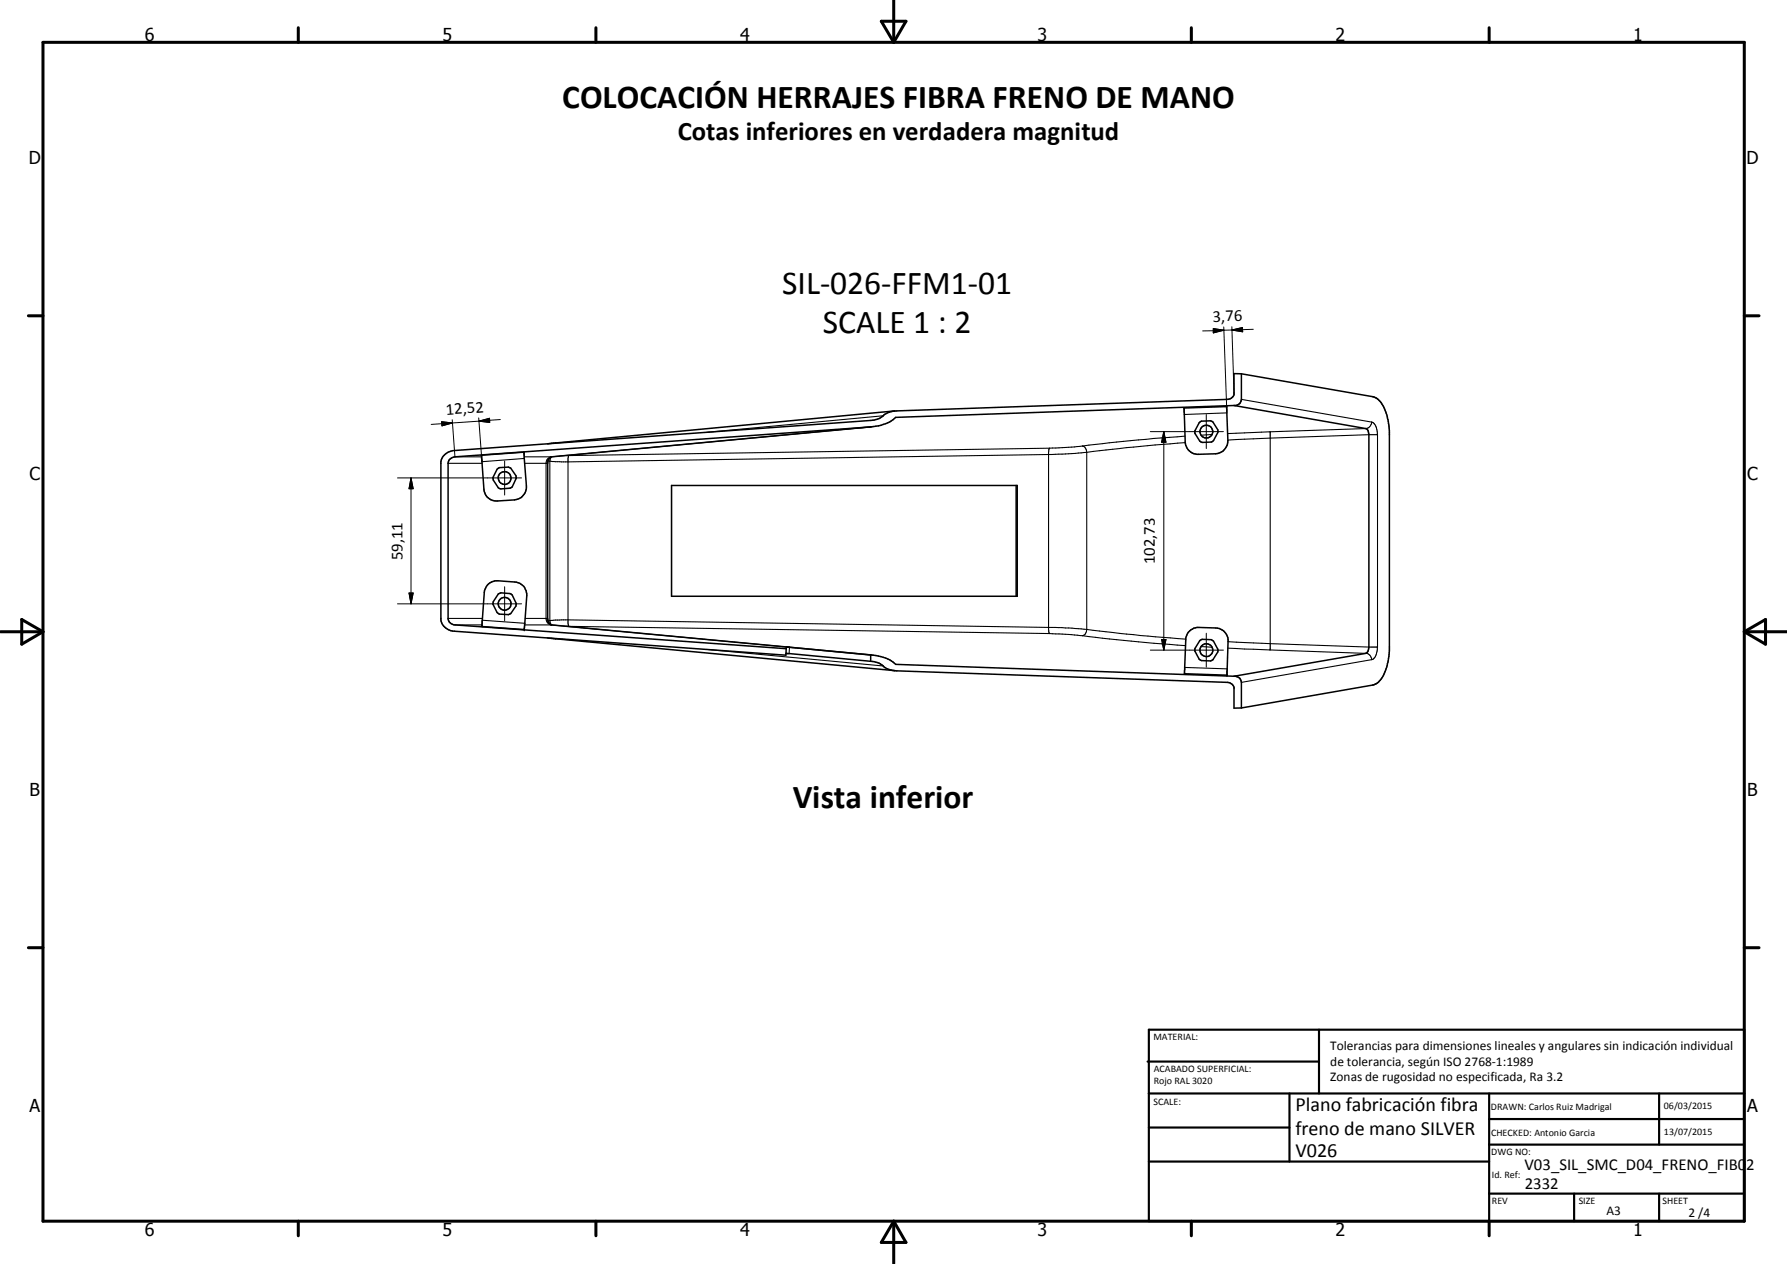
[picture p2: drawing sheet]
<svg xmlns="http://www.w3.org/2000/svg" width="420mm" height="297mm" viewBox="0 0 420 297" stroke-linecap="round" stroke-linejoin="round" font-family="sans-serif">
<g fill="none" stroke="#000" stroke-width=".35">
<path d="M210.4 96.6l-81.7 7.7M278.4 95.9l10-.4 .3 8a3 3 0 0 1-2.9 3.1l-4 .2a3 3 0 0 1-3.1-2.9zM290.1 95.3l-79.5 2.8a9.3 9.3 0 0 1-5.9 2.2l-97.7 7.1-.7 .1a1.45 1.45 0 0 0-.9 1.4v36.4a1.67 1.67 0 0 0 1.6 1.6l77.9 5.5M290.1 95.3l31 5.4 .5 .5 .2 1v49.9l-.2 .9-.5 .5-31 5.4M291.9 87.8h-1.8v4.9l-.6 .9-.9 .3-77.7 2.7a5.3 5.3 0 0 0-3.9 1.6l-1.5 .5-.8 .1-97.9 7.1a3.3 3.3 0 0 0-3.1 2.6v37.2a3.3 3.3 0 0 0 3.1 2.6l78 5.7 .1-1.6M291.9 87.8v6.1a1.48 1.48 0 0 1-1.8 1.4M291.9 87.8l30.8 5.4a5 5 0 0 1 3.2 3.9l.5 2 .3 2.2v51.7a11.7 11.7 0 0 1-2.6 7.3l-1.4 .7-30.8 5.4M116.9 110.3l.5-.4 2.1-.1 .6 .2 1.2 1.8 .1 .3-1 2.3-.5 .3-2.1 .2-.6-.3-1.2-1.8-.1-.6zM123.2 106.3l.6 7.9a3.1 3.1 0 0 1-2.8 3.3l-4 .2a2.98 2.98 0 0 1-3.2-2.7l-.6-8M157.9 114.1h81.3v26h-81.3zM205 100.3l-75.3 7.1-.6 .3-.3 1v36.8l.2 .8 .4 .4 75.6 7.2M238.9 114.1v26"/>
<path d="M114.9 137.2l.7-.4 1.1-.3 4.4 .3a2.97 2.97 0 0 1 2.8 3.2l-.6 8-10-.8 .6-8.3 .5-1.1zM117.2 139.6l.6-.3 2.1 .2 .5 .3 1 2.3-.1 .3-1.2 1.8-.6 .2-2.1-.1-.5-.4-1-1.9 .1-.6zM128.7 149.9l81.7 7.7M184.8 153.6l19.9 1.8M184.9 152.4v-.3h.4l19.4 1.8M204.7 153.9v1.5M204.7 153.9a9 9 0 0 1 5.9 2.2l79.5 2.8M204.7 155.4a4.5 4.5 0 0 1 3.4 1.5l1.4 .6 1.4 .1 77.7 2.8 1.1 .4 .4 .7v4.9h1.8M279.4 148.5l.6-.5a2.68 2.68 0 0 1 1.9-.6l4 .2a2.94 2.94 0 0 1 2.8 3.1l-.2 8-10-.4 .3-8.4zM282.1 150.5l.5-.3 2.2 .1 .5 .4 1.1 2.2-1.2 2.1-.3 .2-.3 .1-2.1-.1-.5-.3-1.1-2.2zM290.1 158.9a1.57 1.57 0 0 1 1.8 1.5v6"/>
<circle cx="118.7" cy="112.3" r="1.5"/>
<circle cx="283.6" cy="101.4" r="1.51"/>
<circle cx="283.7" cy="101.4" r="2.72"/>
<circle cx="118.6" cy="141.9" r="1.51"/>
<circle cx="283.6" cy="152.8" r="1.5"/>
</g>
<g fill="none" stroke="#000" stroke-width=".25">
<path d="M207.7 97.7l-41.6 3.9M288.4 97l-9.9 .4M291.9 93.9l30.6 5.3M322.5 99.2a1.53 1.53 0 0 1-1.4 1.5l-22.5 .8M322.5 99.2l.3 .1a3.2 3.2 0 0 1 1.1 2.9M105.4 108.9h8M107 107.4h6.2M123.3 107.4h6.4M123.3 107.7l-10 .8M123.3 108.9h5.5M128.9 108.3l.4 .1M129.3 108.4v37.4"/>
<path d="M129.7 107.4l-.4 1M130.6 104.1l-.1 .1M133.1 107.1h.7M133.8 107.1l-.2 .6v38.8l.2 .7M204.7 100.3l-75.1 7.1-.9 .5-.2 .4-.1 37 .1 .6 .4 .7 .7 .3 56 5.2-.1 1.5M246.7 105.3l-112.9 1.8M246.7 105.3l-.2 1v41.7l.2 .9M254.5 104.8l-7.8 .5M254.5 104.8l.5 .3 .5 1.2M255.5 106.3l-8.2 .5-113.7 1.7-4.3-.1M255.5 106.3v41.6M278.6 102.5l-12.7 1-11.4 1.3"/>
<path d="M278.7 104l-13.9 1.2-9.3 1.1M285 102.1l-2.6 .2M298.6 101.5l-10 .4M298.6 101.5v51.2M323.9 102.2l-35.2 1.2M323.9 102.2v49.9M105.4 145.3h8M107 146.9h6.3M113.4 145.8l10 .7M123.3 146.9h6.4M123.5 145.3h5.3M129.3 145.8l.4 1.1"/>
<path d="M129.3 145.8l-.4 .1M129.3 145.8l4.3-.1 114.5 1.7 7.4 .5M130.5 150l.1 .1M133.1 147.2h.7M133.8 147.2l112.9 1.7M166.1 152.6l41.6 3.9M246.7 148.9l7.8 .5M254.5 149.4l15 1.6 9.2 .7M255.5 147.9l-.3 1.1-.7 .4M255.5 147.9l12.7 1.5 10.6 .8M278.5 156.8l10 .4M282.4 151.9l2.6 .2"/>
<path d="M288.7 152.3l9.9 .4M288.7 150.8l35.2 1.3M298.6 152.7l22.5 .8a1.45 1.45 0 0 1 1.4 1.5M298.6 152.7h.1M322.5 155l-30.6 5.4M323.9 152.1l-.1 .5a3.6 3.6 0 0 1-.9 2.3l-.4 .1"/>
</g>
<g fill="#000">
<circle cx="288.4" cy="95.5" r=".18"/>
<circle cx="123.3" cy="148" r=".18"/>
<circle cx="288.5" cy="158.7" r=".18"/>
</g>
<g fill="none" stroke="#000" stroke-width=".71">
<path d="M10.1 9.9h400v277.1h-400zM70.1 6.5v3.4M140.1 6.5v3.4M207.2 5h5.8l-2.9 4.9zM210.1 0v9.9M280.1 6.5v3.4M350.1 6.5v3.4M6.7 74.2h3.4M410.1 74.2h3.5M.1 148.5h10M5.1 145.6l5 2.9-5 2.9zM410.1 148.5h10"/>
<path d="M410.1 148.5l5-2.9v5.8zM6.7 222.7h3.4M410.1 222.7h3.5M70.1 287v3.4M140.1 287v3.4M210.1 287v10M210.1 287l2.9 5h-5.8zM280.1 287v3.4M350.1 287v3.4"/>
</g>
<g fill="none" stroke="#000" stroke-width=".51">
<path d="M269.8 249.5h40.3M270.1 242h140v45h-140zM270.1 257h140M303.2 257v16M310.1 242v15M350.1 257v30M390.1 257v12M270.1 265h33.1M270.1 273h80M350.1 269h60M350.1 263h60M350.1 280.5h60"/>
<path d="M370.1 280.5v6.5M390.1 280.5v6.5"/>
</g>
<g fill="none" stroke="#000" stroke-width=".24">
<path d="M285.3 77.2l2.5 .4-2.5 .6zM287.7 76.8l.7 18.7M287.8 77.6l-5 .2M289.6 77.6l2.5-.6 .1 1zM289.6 77.6h-1.8M289.6 76.8l.5 15.6M294.7 77.4l-5.1 .2M103.8 99.1l2.6 .3-2.5 .7zM106.3 98.6l.7 8.8M112.6 98.2l.7 10.3M112.6 99l2.5-.7v1zM112.6 99l-11.2 .7"/>
<path d="M117.6 98.6l-5 .4M283.6 97.4v8M93.5 112.3h29.1M96.6 112.3l.5 2.6h-.9zM96.6 112.3v29.6M118.6 108.3v8M270.5 101.4h17.1M273.6 101.4l.5 2.5h-1zM273.6 101.4v51.4M96.2 139.4h.9l-.5 2.5zM118.6 137.9v8M93.5 141.9h29.1"/>
<path d="M270.5 152.8h17.1M273.1 150.3h1l-.5 2.5zM283.6 148.8v8"/>
</g>
<path d="M285.3 77.2l2.5 .4-2.5 .6zM289.6 77.6l2.5-.6 .1 1zM112.6 99l2.5-.7v1zM96.6 112.3l.5 2.6h-.9zM103.8 99.1l2.6 .3-2.5 .7zM273.6 101.4l.5 2.5h-1zM96.2 139.4h.9l-.5 2.5zM273.1 150.3h1l-.5 2.5z" fill="#000"/>
<g font-size="7.9">
<text x="132.2" y="25.3">COLOCACIÓN HERRAJES FIBRA FRENO DE MANO</text>
<text x="183.9" y="69.2">SIL-026-FFM1-01</text>
<text x="193.5" y="78.1">SCALE 1 : 2</text>
<text x="186.4" y="189.8">Vista inferior</text>
</g>
<text font-size="6.3" x="159.4" y="33">Cotas inferiores en verdadera magnitud</text>
<g font-size="4.7">
<text x="304.6" y="261.2">Plano fabricación fibra</text>
<text x="304.6" y="266.6">freno de mano SILVER</text>
<text x="304.6" y="272">V026</text>
</g>
<g font-size="4.2">
<text x="34" y="9.6">6</text>
<text x="104" y="9.6">5</text>
<text x="174" y="9.6">4</text>
<text x="244" y="9.6">3</text>
<text x="314" y="9.6">2</text>
<text x="384" y="9.6">1</text>
<text x="6.8" y="38.7">D</text>
<text x="410.6" y="38.7">D</text>
<text x="7" y="112.9">C</text>
<text x="410.8" y="112.9">C</text>
<text x="7" y="187.1">B</text>
<text x="410.8" y="187.1">B</text>
<text x="7" y="261.4">A</text>
<text x="410.8" y="261.4">A</text>
<text x="34" y="290.4">6</text>
<text x="104" y="290.4">5</text>
<text x="174" y="290.4">4</text>
<text x="244" y="290.4">3</text>
<text x="314" y="290.4">2</text>
<text x="384" y="290.4">1</text>
</g>
<g font-size="3.9">
<text x="285.2" y="75.6" transform="rotate(-2 285.2 75.6)">3,76</text>
<text x="104.9" y="97.5" transform="rotate(-4 104.9 97.5)">12,52</text>
<text x="94.6" y="131.6" transform="rotate(-90 94.6 131.6)">59,11</text>
<text x="271.6" y="132.6" transform="rotate(-90 271.6 132.6)">102,73</text>
<text x="358.5" y="275">V03_SIL_SMC_D04_FRENO_FIB02</text>
<text x="358.5" y="279.4">2332</text>
</g>
<g font-size="3.1">
<text x="312.7" y="246.8">Tolerancias para dimensiones lineales y angulares sin indicación individual</text>
<text x="312.7" y="250.4">de tolerancia, según ISO 2768-1:1989</text>
<text x="312.7" y="254">Zonas de rugosidad no especificada, Ra 3.2</text>
<text x="377.7" y="285.6">A3</text>
<text x="397" y="285.9">2 /4</text>
</g>
<g font-size="2.4">
<text x="271.2" y="244.4">MATERIAL:</text>
<text x="271.3" y="252">ACABADO SUPERFICIAL:</text>
<text x="271.3" y="254.6">Rojo RAL 3020</text>
<text x="271.2" y="259.7">SCALE:</text>
<text x="350.6" y="260.8">DRAWN: Carlos Ruiz Madrigal</text>
<text x="391.2" y="260.6">06/03/2015</text>
<text x="350.6" y="267">CHECKED: Antonio Garcia</text>
<text x="391.2" y="266.7">13/07/2015</text>
<text x="350.6" y="271.4">DWG NO:</text>
<text x="350.8" y="276.9">Id. Ref:</text>
<text x="350.8" y="282.8">REV</text>
<text x="371.2" y="282.9">SIZE</text>
<text x="390.9" y="282.9">SHEET</text>
</g>
</svg>
